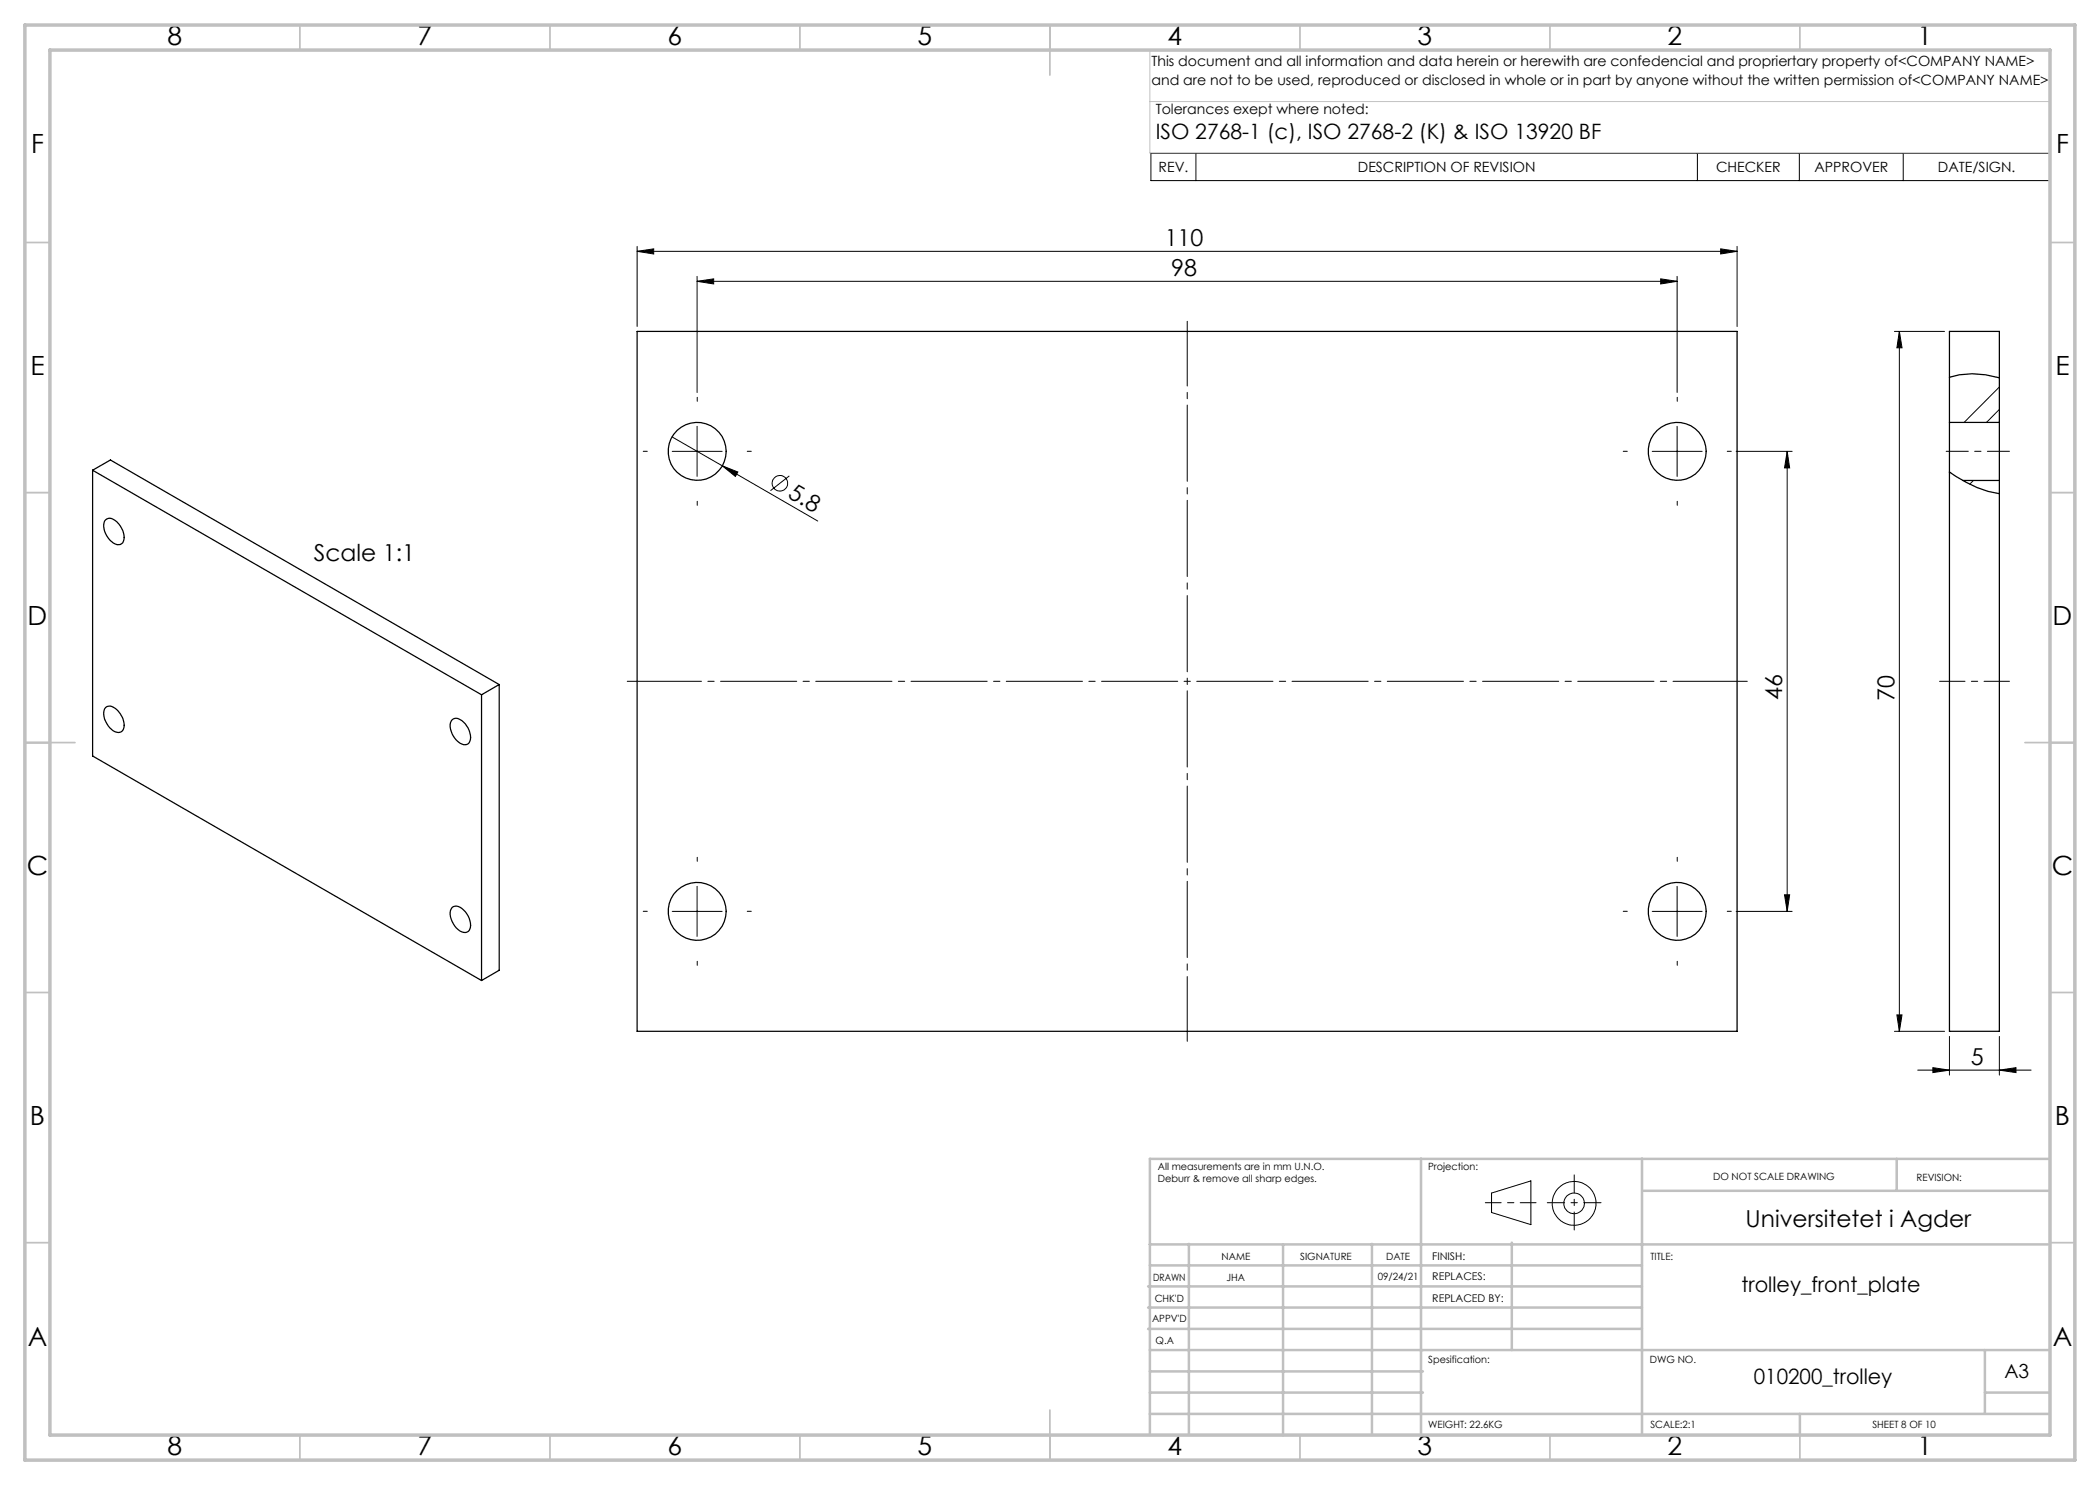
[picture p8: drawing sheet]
<svg xmlns="http://www.w3.org/2000/svg" width="420mm" height="297mm" viewBox="0 0 420 297" stroke-linecap="round" stroke-linejoin="round" font-family="sans-serif">
<g fill="none" stroke="#000" stroke-width=".2">
<path d="M230.2 30.7h179.8v5.4h-179.8zM239.2 30.7v5.4M339.5 30.7v5.4M359.9 30.7v5.4M380.6 30.7v5.4M127.4 50.3l3.3-.5v1zM127.4 49.3v16M127.4 50.3h220M139.4 56.3l3.3-.5v1zM139.4 55.3v23.2M139.4 56.3h196M332.1 55.8l3.3 .5-3.3 .5z"/>
<path d="M335.4 55.3v23.2M344.1 49.8l3.3 .5-3.3 .5zM347.4 49.3v16M378.9 66.3h10M379.9 66.3v140M379.9 66.3l.5 3.3h-1zM399.9 77.4l-7.1 7.1M134.4 87.4l29.1 16.8M134.4 90.3h10M139.4 85.3v10M144.5 93.2l3.1 1.2-.5 .9zM157.9 95.2l-3.8 2.9"/>
<path d="M330.4 90.3h10M335.4 85.3v10M347.2 90.3h11.2M357.4 90.3v92M357.4 90.3l.5 3.3h-1zM394.7 96.1l-.8 .7M399.9 81.9l-2.6 2.6M139.4 177.3v10M335.4 177.3v10M356.9 179h1l-.5 3.3zM134.4 182.3h10M330.4 182.3h10"/>
<path d="M347.2 182.3h11.2M378.9 206.3h10M379.4 203h1l-.5 3.3zM383.5 214h22.7M386.6 213.5l3.3 .5-3.3 .5zM389.9 207.3v7.7M399.9 214l3.3-.5v1zM399.9 207.3v7.7M298.3 238.6l7.9-2.4v8.7l-7.9-2.4z"/>
<circle cx="156" cy="96.7" r="1.55"/>
<circle cx="314.8" cy="240.7" r="2.07"/>
<circle cx="314.8" cy="240.7" r="4.4"/>
</g>
<path d="M401.9 136.3h-14" fill="none" stroke="#000" stroke-width=".2" stroke-dasharray="15.2 1.3 1.3 1.3" stroke-dashoffset="10.1"/>
<path d="M401.9 90.3h-12.7" fill="none" stroke="#000" stroke-width=".2" stroke-dasharray="15.2 1.3 1.3 1.3" stroke-dashoffset="10.8"/>
<path d="M125.4 136.3h224" fill="none" stroke="#000" stroke-width=".2" stroke-dasharray="15.2 1.3 1.3 1.3" stroke-dashoffset=".4"/>
<path d="M237.4 64.3v144" fill="none" stroke="#000" stroke-width=".2" stroke-dasharray="15.2 1.3 1.3 1.3" stroke-dashoffset="2.3"/>
<g fill="none" stroke="#000" stroke-width=".2" stroke-dasharray="15.2 1.3 1.3 1.3">
<path d="M129.4 90.3h-.8M139.4 80.3v-.8M149.4 90.3h.8M325.4 90.3h-.8M335.4 80.3v-.8M345.4 90.3h.8M139.4 100.3v.8M335.4 100.3v.8M139.4 172.3v-.8M335.4 172.3v-.8M129.4 182.3h-.8M139.4 192.3v.8"/>
<path d="M149.4 182.3h.8M325.4 182.3h-.8M335.4 192.3v.8M345.4 182.3h.8"/>
</g>
<path d="M297.1 240.5h10.1" fill="none" stroke="#000" stroke-width=".2" stroke-dasharray="15.2 1.3 1.3 1.3" stroke-dashoffset="12.1"/>
<path d="M314.8 235v11" fill="none" stroke="#000" stroke-width=".2" stroke-dasharray="15.2 1.3 1.3 1.3" stroke-dashoffset="11.6"/>
<path d="M309.5 240.5h10.7" fill="none" stroke="#000" stroke-width=".2" stroke-dasharray="15.2 1.3 1.3 1.3" stroke-dashoffset="11.8"/>
<path d="M230 10v20.6h180M230.5 10h179.5v33M230 20.3h180" fill="none" stroke="#c0c0c0" stroke-width=".2"/>
<g fill="none" stroke="#c0c0c0" stroke-width=".35">
<path d="M60 5v5M110 5v5M160 5v5M210 5v10M260 5v5M310 5v5M360 5v5M5 48.5h5M410 48.5h5M5 98.5h5M410 98.5h5M5 148.5h10"/>
<path d="M405 148.5h10M5 198.5h5M410 198.5h5M5 248.5h5M410 248.5h5M60 287v5M110 287v5M160 287v5M210 282v10M260 287v5M310 287v5M360 287v5"/>
</g>
<g fill="none" stroke="#c0c0c0" stroke-width=".5">
<path d="M284.2 231.8v55.2M328.4 231.8v55.2M328.8 238.2h81.2M379.3 231.8v6.4M410 231.8h-180v55.2M229.6 257.3h98.8M230 248.9h179.6M230 253.1h98.4M237.8 248.8v38.2M256.6 248.9v38.2M274.4 248.8v38.2M302.4 248.5v21.5"/>
<path d="M229.6 265.8h98.8M229.6 261.5h98.8M230 278.5h54.6M230 274.3h54.6M230 270h180M397 278.5h13M397 270v12.8M230 282.8h180M360 282.8v4.2"/>
</g>
<path d="M5 5h410v287h-410zM10 10h400v277h-400z" fill="none" stroke="#c0c0c0" stroke-width=".7"/>
<g fill="#000">
<path d="M144.5 93.2l3.1 1.2-.5 .9z"/>
<path d="M127.4 50.3l3.3-.5v1zM344.1 49.8l3.3 .5-3.3 .5z"/>
<path d="M139.4 56.3l3.3-.5v1zM332.1 55.8l3.3 .5-3.3 .5zM386.6 213.5l3.3 .5-3.3 .5zM399.9 214l3.3-.5v1z"/>
<path d="M379.9 66.3l.5 3.3h-1zM379.4 203h1l-.5 3.3z"/>
<path d="M356.9 179h1l-.5 3.3zM357.4 90.3l.5 3.3h-1z"/>
</g>
<g fill="none" stroke="#000" stroke-width=".25">
<path d="M127.4 66.3h220v140h-220zM389.9 75.5a16.8 16.8 0 0 1 10 .1M18.5 94l77.8 45M18.5 94v57.2l77.8 44.9M18.5 94l3.6-2 77.7 44.9M389.9 84.5v10M389.9 84.5v-18.2h10v18.2M389.9 84.5h10M392.5 96.1h7.4M399.9 96.1v110.2h-10v-111.9a24.8 24.8 0 0 0 10 4.3M399.9 84.5v11.6M21.1 104a1.38 1.38 0 0 1 1.9 .1 3.9 3.9 0 0 1 1.6 4.4 1.49 1.49 0 0 1-2.3-.2 3.9 3.9 0 0 1-1.4-4.1z"/>
<path d="M96.3 139v57.1M99.8 136.9v57.2l-3.5 2M99.8 136.9l-3.5 2.1M21.1 141.5a1.43 1.43 0 0 1 1.9 .2 3.8 3.8 0 0 1 1.6 4.4 1.7 1.7 0 0 1-2.6-.5 3.4 3.4 0 0 1-.9-4.1zM90.4 144a1.42 1.42 0 0 1 2 .1 3.9 3.9 0 0 1 1.4 4.5 1.48 1.48 0 0 1-2.2-.3 3.9 3.9 0 0 1-1.4-4.1zM90.4 181.5a1.92 1.92 0 0 1 2.7 .8 3.7 3.7 0 0 1 .7 3.8 1.7 1.7 0 0 1-2.5-.5 3.4 3.4 0 0 1-.9-4.1z"/>
<circle cx="139.4" cy="90.3" r="5.8"/>
<circle cx="335.4" cy="90.3" r="5.8"/>
<circle cx="139.4" cy="182.3" r="5.8"/>
<circle cx="335.4" cy="182.3" r="5.8"/>
</g>
<g font-size="5.3">
<text x="33.5" y="8.9">8</text>
<text x="83.5" y="8.9">7</text>
<text x="133.5" y="8.9">6</text>
<text x="183.5" y="8.9">5</text>
<text x="233.5" y="8.9">4</text>
<text x="283.5" y="8.9">3</text>
<text x="333.5" y="8.9">2</text>
<text x="383.5" y="8.9">1</text>
<text x="6.2" y="30.7">F</text>
<text x="411.2" y="30.7">F</text>
<text x="6.1" y="74.9">E</text>
<text x="411.1" y="74.9">E</text>
<text x="5.5" y="124.9">D</text>
<text x="410.5" y="124.9">D</text>
<text x="5.3" y="174.9">C</text>
<text x="410.3" y="174.9">C</text>
<text x="6" y="224.9">B</text>
<text x="411" y="224.9">B</text>
<text x="5.5" y="269.2">A</text>
<text x="410.5" y="269.2">A</text>
<text x="33.5" y="290.9">8</text>
<text x="83.5" y="290.9">7</text>
<text x="133.5" y="290.9">6</text>
<text x="183.5" y="290.9">5</text>
<text x="233.5" y="290.9">4</text>
<text x="283.5" y="290.9">3</text>
<text x="333.5" y="290.9">2</text>
<text x="383.5" y="290.9">1</text>
</g>
<g font-size="4.7">
<text x="232.9" y="49.2">110</text>
<text x="234.2" y="55.2">98</text>
<text x="157.4" y="99.4" transform="rotate(30 157.4 99.4)">5.8</text>
<text x="62.8" y="112.1">Scale 1:1</text>
<text x="356.4" y="140" transform="rotate(-90 356.4 140)">46</text>
<text x="378.9" y="140.1" transform="rotate(-90 378.9 140.1)">70</text>
<text x="394.1" y="213">5</text>
<text x="349.1" y="245.3">Universitetet i Agder</text>
</g>
<g font-size="4.2">
<text x="231.1" y="27.8">ISO 2768-1 (c), ISO 2768-2 (K) &amp; ISO 13920 BF</text>
<text x="348.3" y="258.5">trolley_front_plate</text>
<text x="350.8" y="276.8">010200_trolley</text>
</g>
<text font-size="3.9" x="400.9" y="275.5">A3</text>
<g font-size="2.8">
<text x="230.3" y="13.1">This document and all information and data herein or herewith are confedencial and propriertary property of&lt;COMPANY NAME&gt;</text>
<text x="230.3" y="16.9">and are not to be used, reproduced or disclosed in whole or in part by anyone without the written permission of&lt;COMPANY NAME&gt;</text>
<text x="231.1" y="22.8">Tolerances exept where noted:</text>
<text x="231.7" y="34.4">REV.</text>
<text x="271.6" y="34.4">DESCRIPTION OF REVISION</text>
<text x="343.2" y="34.4">CHECKER</text>
<text x="362.9" y="34.4">APPROVER</text>
<text x="387.6" y="34.4">DATE/SIGN.</text>
</g>
<g font-size="2.1">
<text x="286.4" y="251.9">FINISH:</text>
<text x="286.5" y="256">REPLACES:</text>
<text x="286.5" y="260.4">REPLACED BY:</text>
</g>
<g font-size="2">
<text x="231.6" y="234">All measurements are in mm U.N.O.</text>
<text x="285.6" y="234">Projection:</text>
<text x="231.6" y="236.5">Deburr &amp; remove all sharp edges.</text>
<text x="342.6" y="236">DO NOT SCALE DRAWING</text>
<text x="383.3" y="236.2">REVISION:</text>
<text x="244.3" y="252">NAME</text>
<text x="260" y="251.9">SIGNATURE</text>
<text x="277.2" y="251.9">DATE</text>
<text x="330.1" y="251.9">TITLE:</text>
<text x="230.6" y="256.1">DRAWN</text>
<text x="245.3" y="256.1">JHA</text>
<text x="275.6" y="255.9">09/24/21</text>
<text x="230.9" y="260.3">CHK'D</text>
<text x="230.4" y="264.4">APPV'D</text>
<text x="231.1" y="268.8">Q.A</text>
<text x="285.6" y="272.5">Spesification:</text>
<text x="330" y="272.5">DWG NO.</text>
<text x="285.6" y="285.5">WEIGHT: 22.6KG</text>
<text x="330.1" y="285.6">SCALE:2:1</text>
<text x="374.5" y="285.6">SHEET 8 OF 10</text>
</g>
</svg>
